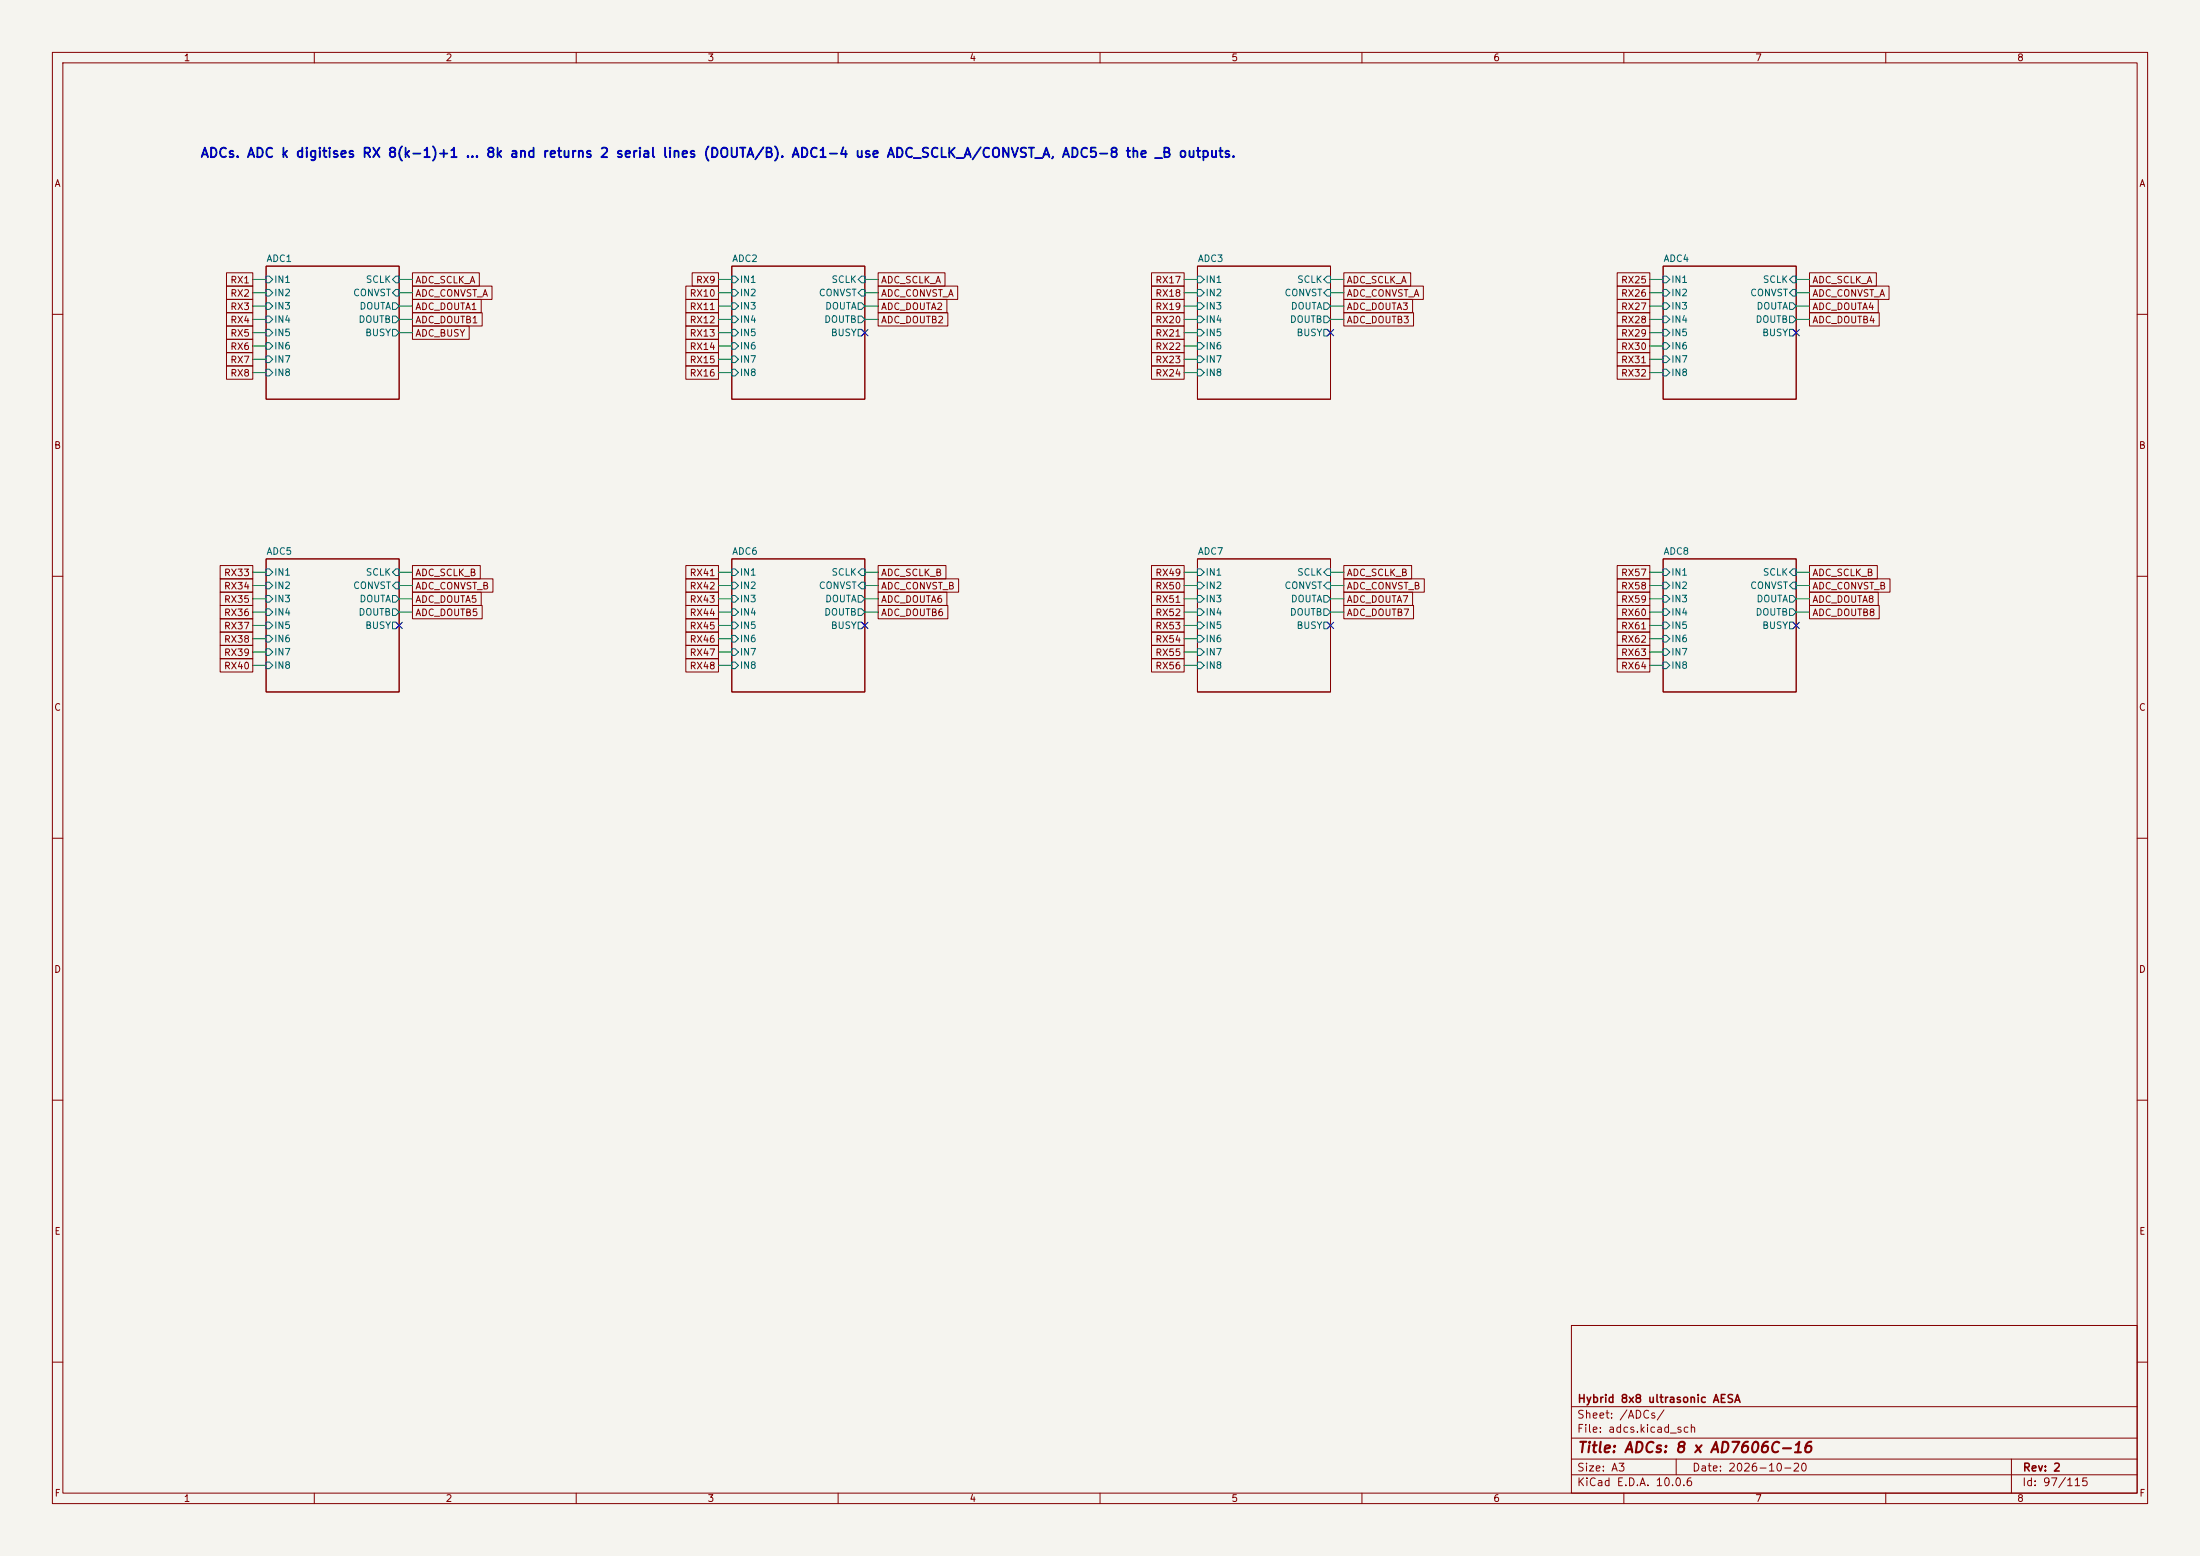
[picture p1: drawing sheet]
(kicad_sch
 (version 20260101)
 (generator "eeschema")
 (generator_version "10.0")
 (paper "A3")
 (title_block
  (title "ADCs: 8 x AD7606C-16")
  (date "2026-10-20")
  (rev "2")
  (company "Hybrid 8x8 ultrasonic AESA"))
 (lib_symbols)
 (text "ADCs. ADC k digitises RX 8(k-1)+1 ... 8k and returns 2 serial lines (DOUTA/B). ADC1-4 use ADC_SCLK_A/CONVST_A, ADC5-8 the _B outputs."
  (exclude_from_sim no)
  (at 38.10 30.48 0)
  (effects (font (size 1.8 1.8)
    (bold yes)) (justify left bottom)))
 (wire
  (pts (xy 50.80 53.34) (xy 48.26 53.34))
  (stroke (width 0) (type default)))
 (global_label "RX1"
  (shape passive)
  (at 48.26 53.34 180)
  (effects (font (size 1.27 1.27)) (justify right)))
 (wire
  (pts (xy 50.80 55.88) (xy 48.26 55.88))
  (stroke (width 0) (type default)))
 (global_label "RX2"
  (shape passive)
  (at 48.26 55.88 180)
  (effects (font (size 1.27 1.27)) (justify right)))
 (wire
  (pts (xy 50.80 58.42) (xy 48.26 58.42))
  (stroke (width 0) (type default)))
 (global_label "RX3"
  (shape passive)
  (at 48.26 58.42 180)
  (effects (font (size 1.27 1.27)) (justify right)))
 (wire
  (pts (xy 50.80 60.96) (xy 48.26 60.96))
  (stroke (width 0) (type default)))
 (global_label "RX4"
  (shape passive)
  (at 48.26 60.96 180)
  (effects (font (size 1.27 1.27)) (justify right)))
 (wire
  (pts (xy 50.80 63.50) (xy 48.26 63.50))
  (stroke (width 0) (type default)))
 (global_label "RX5"
  (shape passive)
  (at 48.26 63.50 180)
  (effects (font (size 1.27 1.27)) (justify right)))
 (wire
  (pts (xy 50.80 66.04) (xy 48.26 66.04))
  (stroke (width 0) (type default)))
 (global_label "RX6"
  (shape passive)
  (at 48.26 66.04 180)
  (effects (font (size 1.27 1.27)) (justify right)))
 (wire
  (pts (xy 50.80 68.58) (xy 48.26 68.58))
  (stroke (width 0) (type default)))
 (global_label "RX7"
  (shape passive)
  (at 48.26 68.58 180)
  (effects (font (size 1.27 1.27)) (justify right)))
 (wire
  (pts (xy 50.80 71.12) (xy 48.26 71.12))
  (stroke (width 0) (type default)))
 (global_label "RX8"
  (shape passive)
  (at 48.26 71.12 180)
  (effects (font (size 1.27 1.27)) (justify right)))
 (wire
  (pts (xy 76.20 53.34) (xy 78.74 53.34))
  (stroke (width 0) (type default)))
 (global_label "ADC_SCLK_A"
  (shape passive)
  (at 78.74 53.34 0)
  (effects (font (size 1.27 1.27)) (justify left)))
 (wire
  (pts (xy 76.20 55.88) (xy 78.74 55.88))
  (stroke (width 0) (type default)))
 (global_label "ADC_CONVST_A"
  (shape passive)
  (at 78.74 55.88 0)
  (effects (font (size 1.27 1.27)) (justify left)))
 (wire
  (pts (xy 76.20 58.42) (xy 78.74 58.42))
  (stroke (width 0) (type default)))
 (global_label "ADC_DOUTA1"
  (shape passive)
  (at 78.74 58.42 0)
  (effects (font (size 1.27 1.27)) (justify left)))
 (wire
  (pts (xy 76.20 60.96) (xy 78.74 60.96))
  (stroke (width 0) (type default)))
 (global_label "ADC_DOUTB1"
  (shape passive)
  (at 78.74 60.96 0)
  (effects (font (size 1.27 1.27)) (justify left)))
 (wire
  (pts (xy 76.20 63.50) (xy 78.74 63.50))
  (stroke (width 0) (type default)))
 (global_label "ADC_BUSY"
  (shape passive)
  (at 78.74 63.50 0)
  (effects (font (size 1.27 1.27)) (justify left)))
 (sheet
  (at 50.80 50.80)
  (size 25.40 25.40)
  (fields_autoplaced yes)
  (stroke (width 0.1524) (type solid))
  (fill (color 0 0 0 0.0000))
  (property "Sheetname" "ADC1" (at 50.80 50.09 0) (effects (font (size 1.27 1.27)
    (bold no)) (justify left bottom)))
  (property "Sheetfile" "adc.kicad_sch" (at 50.80 76.79 0) (effects (font (size 1.27 1.27)) (justify left top) (hide yes)))
  (pin "IN1" input (at 50.80 53.34 180) (effects (font (size 1.27 1.27)) (justify left)))
  (pin "IN2" input (at 50.80 55.88 180) (effects (font (size 1.27 1.27)) (justify left)))
  (pin "IN3" input (at 50.80 58.42 180) (effects (font (size 1.27 1.27)) (justify left)))
  (pin "IN4" input (at 50.80 60.96 180) (effects (font (size 1.27 1.27)) (justify left)))
  (pin "IN5" input (at 50.80 63.50 180) (effects (font (size 1.27 1.27)) (justify left)))
  (pin "IN6" input (at 50.80 66.04 180) (effects (font (size 1.27 1.27)) (justify left)))
  (pin "IN7" input (at 50.80 68.58 180) (effects (font (size 1.27 1.27)) (justify left)))
  (pin "IN8" input (at 50.80 71.12 180) (effects (font (size 1.27 1.27)) (justify left)))
  (pin "SCLK" input (at 76.20 53.34 0) (effects (font (size 1.27 1.27)) (justify right)))
  (pin "CONVST" input (at 76.20 55.88 0) (effects (font (size 1.27 1.27)) (justify right)))
  (pin "DOUTA" output (at 76.20 58.42 0) (effects (font (size 1.27 1.27)) (justify right)))
  (pin "DOUTB" output (at 76.20 60.96 0) (effects (font (size 1.27 1.27)) (justify right)))
  (pin "BUSY" output (at 76.20 63.50 0) (effects (font (size 1.27 1.27)) (justify right))))
 (wire
  (pts (xy 139.70 53.34) (xy 137.16 53.34))
  (stroke (width 0) (type default)))
 (global_label "RX9"
  (shape passive)
  (at 137.16 53.34 180)
  (effects (font (size 1.27 1.27)) (justify right)))
 (wire
  (pts (xy 139.70 55.88) (xy 137.16 55.88))
  (stroke (width 0) (type default)))
 (global_label "RX10"
  (shape passive)
  (at 137.16 55.88 180)
  (effects (font (size 1.27 1.27)) (justify right)))
 (wire
  (pts (xy 139.70 58.42) (xy 137.16 58.42))
  (stroke (width 0) (type default)))
 (global_label "RX11"
  (shape passive)
  (at 137.16 58.42 180)
  (effects (font (size 1.27 1.27)) (justify right)))
 (wire
  (pts (xy 139.70 60.96) (xy 137.16 60.96))
  (stroke (width 0) (type default)))
 (global_label "RX12"
  (shape passive)
  (at 137.16 60.96 180)
  (effects (font (size 1.27 1.27)) (justify right)))
 (wire
  (pts (xy 139.70 63.50) (xy 137.16 63.50))
  (stroke (width 0) (type default)))
 (global_label "RX13"
  (shape passive)
  (at 137.16 63.50 180)
  (effects (font (size 1.27 1.27)) (justify right)))
 (wire
  (pts (xy 139.70 66.04) (xy 137.16 66.04))
  (stroke (width 0) (type default)))
 (global_label "RX14"
  (shape passive)
  (at 137.16 66.04 180)
  (effects (font (size 1.27 1.27)) (justify right)))
 (wire
  (pts (xy 139.70 68.58) (xy 137.16 68.58))
  (stroke (width 0) (type default)))
 (global_label "RX15"
  (shape passive)
  (at 137.16 68.58 180)
  (effects (font (size 1.27 1.27)) (justify right)))
 (wire
  (pts (xy 139.70 71.12) (xy 137.16 71.12))
  (stroke (width 0) (type default)))
 (global_label "RX16"
  (shape passive)
  (at 137.16 71.12 180)
  (effects (font (size 1.27 1.27)) (justify right)))
 (wire
  (pts (xy 165.10 53.34) (xy 167.64 53.34))
  (stroke (width 0) (type default)))
 (global_label "ADC_SCLK_A"
  (shape passive)
  (at 167.64 53.34 0)
  (effects (font (size 1.27 1.27)) (justify left)))
 (wire
  (pts (xy 165.10 55.88) (xy 167.64 55.88))
  (stroke (width 0) (type default)))
 (global_label "ADC_CONVST_A"
  (shape passive)
  (at 167.64 55.88 0)
  (effects (font (size 1.27 1.27)) (justify left)))
 (wire
  (pts (xy 165.10 58.42) (xy 167.64 58.42))
  (stroke (width 0) (type default)))
 (global_label "ADC_DOUTA2"
  (shape passive)
  (at 167.64 58.42 0)
  (effects (font (size 1.27 1.27)) (justify left)))
 (wire
  (pts (xy 165.10 60.96) (xy 167.64 60.96))
  (stroke (width 0) (type default)))
 (global_label "ADC_DOUTB2"
  (shape passive)
  (at 167.64 60.96 0)
  (effects (font (size 1.27 1.27)) (justify left)))
 (no_connect
  (at 165.10 63.50))
 (sheet
  (at 139.70 50.80)
  (size 25.40 25.40)
  (fields_autoplaced yes)
  (stroke (width 0.1524) (type solid))
  (fill (color 0 0 0 0.0000))
  (property "Sheetname" "ADC2" (at 139.70 50.09 0) (effects (font (size 1.27 1.27)
    (bold no)) (justify left bottom)))
  (property "Sheetfile" "adc.kicad_sch" (at 139.70 76.79 0) (effects (font (size 1.27 1.27)) (justify left top) (hide yes)))
  (pin "IN1" input (at 139.70 53.34 180) (effects (font (size 1.27 1.27)) (justify left)))
  (pin "IN2" input (at 139.70 55.88 180) (effects (font (size 1.27 1.27)) (justify left)))
  (pin "IN3" input (at 139.70 58.42 180) (effects (font (size 1.27 1.27)) (justify left)))
  (pin "IN4" input (at 139.70 60.96 180) (effects (font (size 1.27 1.27)) (justify left)))
  (pin "IN5" input (at 139.70 63.50 180) (effects (font (size 1.27 1.27)) (justify left)))
  (pin "IN6" input (at 139.70 66.04 180) (effects (font (size 1.27 1.27)) (justify left)))
  (pin "IN7" input (at 139.70 68.58 180) (effects (font (size 1.27 1.27)) (justify left)))
  (pin "IN8" input (at 139.70 71.12 180) (effects (font (size 1.27 1.27)) (justify left)))
  (pin "SCLK" input (at 165.10 53.34 0) (effects (font (size 1.27 1.27)) (justify right)))
  (pin "CONVST" input (at 165.10 55.88 0) (effects (font (size 1.27 1.27)) (justify right)))
  (pin "DOUTA" output (at 165.10 58.42 0) (effects (font (size 1.27 1.27)) (justify right)))
  (pin "DOUTB" output (at 165.10 60.96 0) (effects (font (size 1.27 1.27)) (justify right)))
  (pin "BUSY" output (at 165.10 63.50 0) (effects (font (size 1.27 1.27)) (justify right))))
 (wire
  (pts (xy 228.60 53.34) (xy 226.06 53.34))
  (stroke (width 0) (type default)))
 (global_label "RX17"
  (shape passive)
  (at 226.06 53.34 180)
  (effects (font (size 1.27 1.27)) (justify right)))
 (wire
  (pts (xy 228.60 55.88) (xy 226.06 55.88))
  (stroke (width 0) (type default)))
 (global_label "RX18"
  (shape passive)
  (at 226.06 55.88 180)
  (effects (font (size 1.27 1.27)) (justify right)))
 (wire
  (pts (xy 228.60 58.42) (xy 226.06 58.42))
  (stroke (width 0) (type default)))
 (global_label "RX19"
  (shape passive)
  (at 226.06 58.42 180)
  (effects (font (size 1.27 1.27)) (justify right)))
 (wire
  (pts (xy 228.60 60.96) (xy 226.06 60.96))
  (stroke (width 0) (type default)))
 (global_label "RX20"
  (shape passive)
  (at 226.06 60.96 180)
  (effects (font (size 1.27 1.27)) (justify right)))
 (wire
  (pts (xy 228.60 63.50) (xy 226.06 63.50))
  (stroke (width 0) (type default)))
 (global_label "RX21"
  (shape passive)
  (at 226.06 63.50 180)
  (effects (font (size 1.27 1.27)) (justify right)))
 (wire
  (pts (xy 228.60 66.04) (xy 226.06 66.04))
  (stroke (width 0) (type default)))
 (global_label "RX22"
  (shape passive)
  (at 226.06 66.04 180)
  (effects (font (size 1.27 1.27)) (justify right)))
 (wire
  (pts (xy 228.60 68.58) (xy 226.06 68.58))
  (stroke (width 0) (type default)))
 (global_label "RX23"
  (shape passive)
  (at 226.06 68.58 180)
  (effects (font (size 1.27 1.27)) (justify right)))
 (wire
  (pts (xy 228.60 71.12) (xy 226.06 71.12))
  (stroke (width 0) (type default)))
 (global_label "RX24"
  (shape passive)
  (at 226.06 71.12 180)
  (effects (font (size 1.27 1.27)) (justify right)))
 (wire
  (pts (xy 254.00 53.34) (xy 256.54 53.34))
  (stroke (width 0) (type default)))
 (global_label "ADC_SCLK_A"
  (shape passive)
  (at 256.54 53.34 0)
  (effects (font (size 1.27 1.27)) (justify left)))
 (wire
  (pts (xy 254.00 55.88) (xy 256.54 55.88))
  (stroke (width 0) (type default)))
 (global_label "ADC_CONVST_A"
  (shape passive)
  (at 256.54 55.88 0)
  (effects (font (size 1.27 1.27)) (justify left)))
 (wire
  (pts (xy 254.00 58.42) (xy 256.54 58.42))
  (stroke (width 0) (type default)))
 (global_label "ADC_DOUTA3"
  (shape passive)
  (at 256.54 58.42 0)
  (effects (font (size 1.27 1.27)) (justify left)))
 (wire
  (pts (xy 254.00 60.96) (xy 256.54 60.96))
  (stroke (width 0) (type default)))
 (global_label "ADC_DOUTB3"
  (shape passive)
  (at 256.54 60.96 0)
  (effects (font (size 1.27 1.27)) (justify left)))
 (no_connect
  (at 254.00 63.50))
 (sheet
  (at 228.60 50.80)
  (size 25.40 25.40)
  (fields_autoplaced yes)
  (stroke (width 0.1524) (type solid))
  (fill (color 0 0 0 0.0000))
  (property "Sheetname" "ADC3" (at 228.60 50.09 0) (effects (font (size 1.27 1.27)
    (bold no)) (justify left bottom)))
  (property "Sheetfile" "adc.kicad_sch" (at 228.60 76.79 0) (effects (font (size 1.27 1.27)) (justify left top) (hide yes)))
  (pin "IN1" input (at 228.60 53.34 180) (effects (font (size 1.27 1.27)) (justify left)))
  (pin "IN2" input (at 228.60 55.88 180) (effects (font (size 1.27 1.27)) (justify left)))
  (pin "IN3" input (at 228.60 58.42 180) (effects (font (size 1.27 1.27)) (justify left)))
  (pin "IN4" input (at 228.60 60.96 180) (effects (font (size 1.27 1.27)) (justify left)))
  (pin "IN5" input (at 228.60 63.50 180) (effects (font (size 1.27 1.27)) (justify left)))
  (pin "IN6" input (at 228.60 66.04 180) (effects (font (size 1.27 1.27)) (justify left)))
  (pin "IN7" input (at 228.60 68.58 180) (effects (font (size 1.27 1.27)) (justify left)))
  (pin "IN8" input (at 228.60 71.12 180) (effects (font (size 1.27 1.27)) (justify left)))
  (pin "SCLK" input (at 254.00 53.34 0) (effects (font (size 1.27 1.27)) (justify right)))
  (pin "CONVST" input (at 254.00 55.88 0) (effects (font (size 1.27 1.27)) (justify right)))
  (pin "DOUTA" output (at 254.00 58.42 0) (effects (font (size 1.27 1.27)) (justify right)))
  (pin "DOUTB" output (at 254.00 60.96 0) (effects (font (size 1.27 1.27)) (justify right)))
  (pin "BUSY" output (at 254.00 63.50 0) (effects (font (size 1.27 1.27)) (justify right))))
 (wire
  (pts (xy 317.50 53.34) (xy 314.96 53.34))
  (stroke (width 0) (type default)))
 (global_label "RX25"
  (shape passive)
  (at 314.96 53.34 180)
  (effects (font (size 1.27 1.27)) (justify right)))
 (wire
  (pts (xy 317.50 55.88) (xy 314.96 55.88))
  (stroke (width 0) (type default)))
 (global_label "RX26"
  (shape passive)
  (at 314.96 55.88 180)
  (effects (font (size 1.27 1.27)) (justify right)))
 (wire
  (pts (xy 317.50 58.42) (xy 314.96 58.42))
  (stroke (width 0) (type default)))
 (global_label "RX27"
  (shape passive)
  (at 314.96 58.42 180)
  (effects (font (size 1.27 1.27)) (justify right)))
 (wire
  (pts (xy 317.50 60.96) (xy 314.96 60.96))
  (stroke (width 0) (type default)))
 (global_label "RX28"
  (shape passive)
  (at 314.96 60.96 180)
  (effects (font (size 1.27 1.27)) (justify right)))
 (wire
  (pts (xy 317.50 63.50) (xy 314.96 63.50))
  (stroke (width 0) (type default)))
 (global_label "RX29"
  (shape passive)
  (at 314.96 63.50 180)
  (effects (font (size 1.27 1.27)) (justify right)))
 (wire
  (pts (xy 317.50 66.04) (xy 314.96 66.04))
  (stroke (width 0) (type default)))
 (global_label "RX30"
  (shape passive)
  (at 314.96 66.04 180)
  (effects (font (size 1.27 1.27)) (justify right)))
 (wire
  (pts (xy 317.50 68.58) (xy 314.96 68.58))
  (stroke (width 0) (type default)))
 (global_label "RX31"
  (shape passive)
  (at 314.96 68.58 180)
  (effects (font (size 1.27 1.27)) (justify right)))
 (wire
  (pts (xy 317.50 71.12) (xy 314.96 71.12))
  (stroke (width 0) (type default)))
 (global_label "RX32"
  (shape passive)
  (at 314.96 71.12 180)
  (effects (font (size 1.27 1.27)) (justify right)))
 (wire
  (pts (xy 342.90 53.34) (xy 345.44 53.34))
  (stroke (width 0) (type default)))
 (global_label "ADC_SCLK_A"
  (shape passive)
  (at 345.44 53.34 0)
  (effects (font (size 1.27 1.27)) (justify left)))
 (wire
  (pts (xy 342.90 55.88) (xy 345.44 55.88))
  (stroke (width 0) (type default)))
 (global_label "ADC_CONVST_A"
  (shape passive)
  (at 345.44 55.88 0)
  (effects (font (size 1.27 1.27)) (justify left)))
 (wire
  (pts (xy 342.90 58.42) (xy 345.44 58.42))
  (stroke (width 0) (type default)))
 (global_label "ADC_DOUTA4"
  (shape passive)
  (at 345.44 58.42 0)
  (effects (font (size 1.27 1.27)) (justify left)))
 (wire
  (pts (xy 342.90 60.96) (xy 345.44 60.96))
  (stroke (width 0) (type default)))
 (global_label "ADC_DOUTB4"
  (shape passive)
  (at 345.44 60.96 0)
  (effects (font (size 1.27 1.27)) (justify left)))
 (no_connect
  (at 342.90 63.50))
 (sheet
  (at 317.50 50.80)
  (size 25.40 25.40)
  (fields_autoplaced yes)
  (stroke (width 0.1524) (type solid))
  (fill (color 0 0 0 0.0000))
  (property "Sheetname" "ADC4" (at 317.50 50.09 0) (effects (font (size 1.27 1.27)
    (bold no)) (justify left bottom)))
  (property "Sheetfile" "adc.kicad_sch" (at 317.50 76.79 0) (effects (font (size 1.27 1.27)) (justify left top) (hide yes)))
  (pin "IN1" input (at 317.50 53.34 180) (effects (font (size 1.27 1.27)) (justify left)))
  (pin "IN2" input (at 317.50 55.88 180) (effects (font (size 1.27 1.27)) (justify left)))
  (pin "IN3" input (at 317.50 58.42 180) (effects (font (size 1.27 1.27)) (justify left)))
  (pin "IN4" input (at 317.50 60.96 180) (effects (font (size 1.27 1.27)) (justify left)))
  (pin "IN5" input (at 317.50 63.50 180) (effects (font (size 1.27 1.27)) (justify left)))
  (pin "IN6" input (at 317.50 66.04 180) (effects (font (size 1.27 1.27)) (justify left)))
  (pin "IN7" input (at 317.50 68.58 180) (effects (font (size 1.27 1.27)) (justify left)))
  (pin "IN8" input (at 317.50 71.12 180) (effects (font (size 1.27 1.27)) (justify left)))
  (pin "SCLK" input (at 342.90 53.34 0) (effects (font (size 1.27 1.27)) (justify right)))
  (pin "CONVST" input (at 342.90 55.88 0) (effects (font (size 1.27 1.27)) (justify right)))
  (pin "DOUTA" output (at 342.90 58.42 0) (effects (font (size 1.27 1.27)) (justify right)))
  (pin "DOUTB" output (at 342.90 60.96 0) (effects (font (size 1.27 1.27)) (justify right)))
  (pin "BUSY" output (at 342.90 63.50 0) (effects (font (size 1.27 1.27)) (justify right))))
 (wire
  (pts (xy 50.80 109.22) (xy 48.26 109.22))
  (stroke (width 0) (type default)))
 (global_label "RX33"
  (shape passive)
  (at 48.26 109.22 180)
  (effects (font (size 1.27 1.27)) (justify right)))
 (wire
  (pts (xy 50.80 111.76) (xy 48.26 111.76))
  (stroke (width 0) (type default)))
 (global_label "RX34"
  (shape passive)
  (at 48.26 111.76 180)
  (effects (font (size 1.27 1.27)) (justify right)))
 (wire
  (pts (xy 50.80 114.30) (xy 48.26 114.30))
  (stroke (width 0) (type default)))
 (global_label "RX35"
  (shape passive)
  (at 48.26 114.30 180)
  (effects (font (size 1.27 1.27)) (justify right)))
 (wire
  (pts (xy 50.80 116.84) (xy 48.26 116.84))
  (stroke (width 0) (type default)))
 (global_label "RX36"
  (shape passive)
  (at 48.26 116.84 180)
  (effects (font (size 1.27 1.27)) (justify right)))
 (wire
  (pts (xy 50.80 119.38) (xy 48.26 119.38))
  (stroke (width 0) (type default)))
 (global_label "RX37"
  (shape passive)
  (at 48.26 119.38 180)
  (effects (font (size 1.27 1.27)) (justify right)))
 (wire
  (pts (xy 50.80 121.92) (xy 48.26 121.92))
  (stroke (width 0) (type default)))
 (global_label "RX38"
  (shape passive)
  (at 48.26 121.92 180)
  (effects (font (size 1.27 1.27)) (justify right)))
 (wire
  (pts (xy 50.80 124.46) (xy 48.26 124.46))
  (stroke (width 0) (type default)))
 (global_label "RX39"
  (shape passive)
  (at 48.26 124.46 180)
  (effects (font (size 1.27 1.27)) (justify right)))
 (wire
  (pts (xy 50.80 127.00) (xy 48.26 127.00))
  (stroke (width 0) (type default)))
 (global_label "RX40"
  (shape passive)
  (at 48.26 127.00 180)
  (effects (font (size 1.27 1.27)) (justify right)))
 (wire
  (pts (xy 76.20 109.22) (xy 78.74 109.22))
  (stroke (width 0) (type default)))
 (global_label "ADC_SCLK_B"
  (shape passive)
  (at 78.74 109.22 0)
  (effects (font (size 1.27 1.27)) (justify left)))
 (wire
  (pts (xy 76.20 111.76) (xy 78.74 111.76))
  (stroke (width 0) (type default)))
 (global_label "ADC_CONVST_B"
  (shape passive)
  (at 78.74 111.76 0)
  (effects (font (size 1.27 1.27)) (justify left)))
 (wire
  (pts (xy 76.20 114.30) (xy 78.74 114.30))
  (stroke (width 0) (type default)))
 (global_label "ADC_DOUTA5"
  (shape passive)
  (at 78.74 114.30 0)
  (effects (font (size 1.27 1.27)) (justify left)))
 (wire
  (pts (xy 76.20 116.84) (xy 78.74 116.84))
  (stroke (width 0) (type default)))
 (global_label "ADC_DOUTB5"
  (shape passive)
  (at 78.74 116.84 0)
  (effects (font (size 1.27 1.27)) (justify left)))
 (no_connect
  (at 76.20 119.38))
 (sheet
  (at 50.80 106.68)
  (size 25.40 25.40)
  (fields_autoplaced yes)
  (stroke (width 0.1524) (type solid))
  (fill (color 0 0 0 0.0000))
  (property "Sheetname" "ADC5" (at 50.80 105.97 0) (effects (font (size 1.27 1.27)
    (bold no)) (justify left bottom)))
  (property "Sheetfile" "adc.kicad_sch" (at 50.80 132.67 0) (effects (font (size 1.27 1.27)) (justify left top) (hide yes)))
  (pin "IN1" input (at 50.80 109.22 180) (effects (font (size 1.27 1.27)) (justify left)))
  (pin "IN2" input (at 50.80 111.76 180) (effects (font (size 1.27 1.27)) (justify left)))
  (pin "IN3" input (at 50.80 114.30 180) (effects (font (size 1.27 1.27)) (justify left)))
  (pin "IN4" input (at 50.80 116.84 180) (effects (font (size 1.27 1.27)) (justify left)))
  (pin "IN5" input (at 50.80 119.38 180) (effects (font (size 1.27 1.27)) (justify left)))
  (pin "IN6" input (at 50.80 121.92 180) (effects (font (size 1.27 1.27)) (justify left)))
  (pin "IN7" input (at 50.80 124.46 180) (effects (font (size 1.27 1.27)) (justify left)))
  (pin "IN8" input (at 50.80 127.00 180) (effects (font (size 1.27 1.27)) (justify left)))
  (pin "SCLK" input (at 76.20 109.22 0) (effects (font (size 1.27 1.27)) (justify right)))
  (pin "CONVST" input (at 76.20 111.76 0) (effects (font (size 1.27 1.27)) (justify right)))
  (pin "DOUTA" output (at 76.20 114.30 0) (effects (font (size 1.27 1.27)) (justify right)))
  (pin "DOUTB" output (at 76.20 116.84 0) (effects (font (size 1.27 1.27)) (justify right)))
  (pin "BUSY" output (at 76.20 119.38 0) (effects (font (size 1.27 1.27)) (justify right))))
 (wire
  (pts (xy 139.70 109.22) (xy 137.16 109.22))
  (stroke (width 0) (type default)))
 (global_label "RX41"
  (shape passive)
  (at 137.16 109.22 180)
  (effects (font (size 1.27 1.27)) (justify right)))
 (wire
  (pts (xy 139.70 111.76) (xy 137.16 111.76))
  (stroke (width 0) (type default)))
 (global_label "RX42"
  (shape passive)
  (at 137.16 111.76 180)
  (effects (font (size 1.27 1.27)) (justify right)))
 (wire
  (pts (xy 139.70 114.30) (xy 137.16 114.30))
  (stroke (width 0) (type default)))
 (global_label "RX43"
  (shape passive)
  (at 137.16 114.30 180)
  (effects (font (size 1.27 1.27)) (justify right)))
 (wire
  (pts (xy 139.70 116.84) (xy 137.16 116.84))
  (stroke (width 0) (type default)))
 (global_label "RX44"
  (shape passive)
  (at 137.16 116.84 180)
  (effects (font (size 1.27 1.27)) (justify right)))
 (wire
  (pts (xy 139.70 119.38) (xy 137.16 119.38))
  (stroke (width 0) (type default)))
 (global_label "RX45"
  (shape passive)
  (at 137.16 119.38 180)
  (effects (font (size 1.27 1.27)) (justify right)))
 (wire
  (pts (xy 139.70 121.92) (xy 137.16 121.92))
  (stroke (width 0) (type default)))
 (global_label "RX46"
  (shape passive)
  (at 137.16 121.92 180)
  (effects (font (size 1.27 1.27)) (justify right)))
 (wire
  (pts (xy 139.70 124.46) (xy 137.16 124.46))
  (stroke (width 0) (type default)))
 (global_label "RX47"
  (shape passive)
  (at 137.16 124.46 180)
  (effects (font (size 1.27 1.27)) (justify right)))
 (wire
  (pts (xy 139.70 127.00) (xy 137.16 127.00))
  (stroke (width 0) (type default)))
 (global_label "RX48"
  (shape passive)
  (at 137.16 127.00 180)
  (effects (font (size 1.27 1.27)) (justify right)))
 (wire
  (pts (xy 165.10 109.22) (xy 167.64 109.22))
  (stroke (width 0) (type default)))
 (global_label "ADC_SCLK_B"
  (shape passive)
  (at 167.64 109.22 0)
  (effects (font (size 1.27 1.27)) (justify left)))
 (wire
  (pts (xy 165.10 111.76) (xy 167.64 111.76))
  (stroke (width 0) (type default)))
 (global_label "ADC_CONVST_B"
  (shape passive)
  (at 167.64 111.76 0)
  (effects (font (size 1.27 1.27)) (justify left)))
 (wire
  (pts (xy 165.10 114.30) (xy 167.64 114.30))
  (stroke (width 0) (type default)))
 (global_label "ADC_DOUTA6"
  (shape passive)
  (at 167.64 114.30 0)
  (effects (font (size 1.27 1.27)) (justify left)))
 (wire
  (pts (xy 165.10 116.84) (xy 167.64 116.84))
  (stroke (width 0) (type default)))
 (global_label "ADC_DOUTB6"
  (shape passive)
  (at 167.64 116.84 0)
  (effects (font (size 1.27 1.27)) (justify left)))
 (no_connect
  (at 165.10 119.38))
 (sheet
  (at 139.70 106.68)
  (size 25.40 25.40)
  (fields_autoplaced yes)
  (stroke (width 0.1524) (type solid))
  (fill (color 0 0 0 0.0000))
  (property "Sheetname" "ADC6" (at 139.70 105.97 0) (effects (font (size 1.27 1.27)
    (bold no)) (justify left bottom)))
  (property "Sheetfile" "adc.kicad_sch" (at 139.70 132.67 0) (effects (font (size 1.27 1.27)) (justify left top) (hide yes)))
  (pin "IN1" input (at 139.70 109.22 180) (effects (font (size 1.27 1.27)) (justify left)))
  (pin "IN2" input (at 139.70 111.76 180) (effects (font (size 1.27 1.27)) (justify left)))
  (pin "IN3" input (at 139.70 114.30 180) (effects (font (size 1.27 1.27)) (justify left)))
  (pin "IN4" input (at 139.70 116.84 180) (effects (font (size 1.27 1.27)) (justify left)))
  (pin "IN5" input (at 139.70 119.38 180) (effects (font (size 1.27 1.27)) (justify left)))
  (pin "IN6" input (at 139.70 121.92 180) (effects (font (size 1.27 1.27)) (justify left)))
  (pin "IN7" input (at 139.70 124.46 180) (effects (font (size 1.27 1.27)) (justify left)))
  (pin "IN8" input (at 139.70 127.00 180) (effects (font (size 1.27 1.27)) (justify left)))
  (pin "SCLK" input (at 165.10 109.22 0) (effects (font (size 1.27 1.27)) (justify right)))
  (pin "CONVST" input (at 165.10 111.76 0) (effects (font (size 1.27 1.27)) (justify right)))
  (pin "DOUTA" output (at 165.10 114.30 0) (effects (font (size 1.27 1.27)) (justify right)))
  (pin "DOUTB" output (at 165.10 116.84 0) (effects (font (size 1.27 1.27)) (justify right)))
  (pin "BUSY" output (at 165.10 119.38 0) (effects (font (size 1.27 1.27)) (justify right))))
 (wire
  (pts (xy 228.60 109.22) (xy 226.06 109.22))
  (stroke (width 0) (type default)))
 (global_label "RX49"
  (shape passive)
  (at 226.06 109.22 180)
  (effects (font (size 1.27 1.27)) (justify right)))
 (wire
  (pts (xy 228.60 111.76) (xy 226.06 111.76))
  (stroke (width 0) (type default)))
 (global_label "RX50"
  (shape passive)
  (at 226.06 111.76 180)
  (effects (font (size 1.27 1.27)) (justify right)))
 (wire
  (pts (xy 228.60 114.30) (xy 226.06 114.30))
  (stroke (width 0) (type default)))
 (global_label "RX51"
  (shape passive)
  (at 226.06 114.30 180)
  (effects (font (size 1.27 1.27)) (justify right)))
 (wire
  (pts (xy 228.60 116.84) (xy 226.06 116.84))
  (stroke (width 0) (type default)))
 (global_label "RX52"
  (shape passive)
  (at 226.06 116.84 180)
  (effects (font (size 1.27 1.27)) (justify right)))
 (wire
  (pts (xy 228.60 119.38) (xy 226.06 119.38))
  (stroke (width 0) (type default)))
 (global_label "RX53"
  (shape passive)
  (at 226.06 119.38 180)
  (effects (font (size 1.27 1.27)) (justify right)))
 (wire
  (pts (xy 228.60 121.92) (xy 226.06 121.92))
  (stroke (width 0) (type default)))
 (global_label "RX54"
  (shape passive)
  (at 226.06 121.92 180)
  (effects (font (size 1.27 1.27)) (justify right)))
 (wire
  (pts (xy 228.60 124.46) (xy 226.06 124.46))
  (stroke (width 0) (type default)))
 (global_label "RX55"
  (shape passive)
  (at 226.06 124.46 180)
  (effects (font (size 1.27 1.27)) (justify right)))
 (wire
  (pts (xy 228.60 127.00) (xy 226.06 127.00))
  (stroke (width 0) (type default)))
 (global_label "RX56"
  (shape passive)
  (at 226.06 127.00 180)
  (effects (font (size 1.27 1.27)) (justify right)))
 (wire
  (pts (xy 254.00 109.22) (xy 256.54 109.22))
  (stroke (width 0) (type default)))
 (global_label "ADC_SCLK_B"
  (shape passive)
  (at 256.54 109.22 0)
  (effects (font (size 1.27 1.27)) (justify left)))
 (wire
  (pts (xy 254.00 111.76) (xy 256.54 111.76))
  (stroke (width 0) (type default)))
 (global_label "ADC_CONVST_B"
  (shape passive)
  (at 256.54 111.76 0)
  (effects (font (size 1.27 1.27)) (justify left)))
 (wire
  (pts (xy 254.00 114.30) (xy 256.54 114.30))
  (stroke (width 0) (type default)))
 (global_label "ADC_DOUTA7"
  (shape passive)
  (at 256.54 114.30 0)
  (effects (font (size 1.27 1.27)) (justify left)))
 (wire
  (pts (xy 254.00 116.84) (xy 256.54 116.84))
  (stroke (width 0) (type default)))
 (global_label "ADC_DOUTB7"
  (shape passive)
  (at 256.54 116.84 0)
  (effects (font (size 1.27 1.27)) (justify left)))
 (no_connect
  (at 254.00 119.38))
 (sheet
  (at 228.60 106.68)
  (size 25.40 25.40)
  (fields_autoplaced yes)
  (stroke (width 0.1524) (type solid))
  (fill (color 0 0 0 0.0000))
  (property "Sheetname" "ADC7" (at 228.60 105.97 0) (effects (font (size 1.27 1.27)
    (bold no)) (justify left bottom)))
  (property "Sheetfile" "adc.kicad_sch" (at 228.60 132.67 0) (effects (font (size 1.27 1.27)) (justify left top) (hide yes)))
  (pin "IN1" input (at 228.60 109.22 180) (effects (font (size 1.27 1.27)) (justify left)))
  (pin "IN2" input (at 228.60 111.76 180) (effects (font (size 1.27 1.27)) (justify left)))
  (pin "IN3" input (at 228.60 114.30 180) (effects (font (size 1.27 1.27)) (justify left)))
  (pin "IN4" input (at 228.60 116.84 180) (effects (font (size 1.27 1.27)) (justify left)))
  (pin "IN5" input (at 228.60 119.38 180) (effects (font (size 1.27 1.27)) (justify left)))
  (pin "IN6" input (at 228.60 121.92 180) (effects (font (size 1.27 1.27)) (justify left)))
  (pin "IN7" input (at 228.60 124.46 180) (effects (font (size 1.27 1.27)) (justify left)))
  (pin "IN8" input (at 228.60 127.00 180) (effects (font (size 1.27 1.27)) (justify left)))
  (pin "SCLK" input (at 254.00 109.22 0) (effects (font (size 1.27 1.27)) (justify right)))
  (pin "CONVST" input (at 254.00 111.76 0) (effects (font (size 1.27 1.27)) (justify right)))
  (pin "DOUTA" output (at 254.00 114.30 0) (effects (font (size 1.27 1.27)) (justify right)))
  (pin "DOUTB" output (at 254.00 116.84 0) (effects (font (size 1.27 1.27)) (justify right)))
  (pin "BUSY" output (at 254.00 119.38 0) (effects (font (size 1.27 1.27)) (justify right))))
 (wire
  (pts (xy 317.50 109.22) (xy 314.96 109.22))
  (stroke (width 0) (type default)))
 (global_label "RX57"
  (shape passive)
  (at 314.96 109.22 180)
  (effects (font (size 1.27 1.27)) (justify right)))
 (wire
  (pts (xy 317.50 111.76) (xy 314.96 111.76))
  (stroke (width 0) (type default)))
 (global_label "RX58"
  (shape passive)
  (at 314.96 111.76 180)
  (effects (font (size 1.27 1.27)) (justify right)))
 (wire
  (pts (xy 317.50 114.30) (xy 314.96 114.30))
  (stroke (width 0) (type default)))
 (global_label "RX59"
  (shape passive)
  (at 314.96 114.30 180)
  (effects (font (size 1.27 1.27)) (justify right)))
 (wire
  (pts (xy 317.50 116.84) (xy 314.96 116.84))
  (stroke (width 0) (type default)))
 (global_label "RX60"
  (shape passive)
  (at 314.96 116.84 180)
  (effects (font (size 1.27 1.27)) (justify right)))
 (wire
  (pts (xy 317.50 119.38) (xy 314.96 119.38))
  (stroke (width 0) (type default)))
 (global_label "RX61"
  (shape passive)
  (at 314.96 119.38 180)
  (effects (font (size 1.27 1.27)) (justify right)))
 (wire
  (pts (xy 317.50 121.92) (xy 314.96 121.92))
  (stroke (width 0) (type default)))
 (global_label "RX62"
  (shape passive)
  (at 314.96 121.92 180)
  (effects (font (size 1.27 1.27)) (justify right)))
 (wire
  (pts (xy 317.50 124.46) (xy 314.96 124.46))
  (stroke (width 0) (type default)))
 (global_label "RX63"
  (shape passive)
  (at 314.96 124.46 180)
  (effects (font (size 1.27 1.27)) (justify right)))
 (wire
  (pts (xy 317.50 127.00) (xy 314.96 127.00))
  (stroke (width 0) (type default)))
 (global_label "RX64"
  (shape passive)
  (at 314.96 127.00 180)
  (effects (font (size 1.27 1.27)) (justify right)))
 (wire
  (pts (xy 342.90 109.22) (xy 345.44 109.22))
  (stroke (width 0) (type default)))
 (global_label "ADC_SCLK_B"
  (shape passive)
  (at 345.44 109.22 0)
  (effects (font (size 1.27 1.27)) (justify left)))
 (wire
  (pts (xy 342.90 111.76) (xy 345.44 111.76))
  (stroke (width 0) (type default)))
 (global_label "ADC_CONVST_B"
  (shape passive)
  (at 345.44 111.76 0)
  (effects (font (size 1.27 1.27)) (justify left)))
 (wire
  (pts (xy 342.90 114.30) (xy 345.44 114.30))
  (stroke (width 0) (type default)))
 (global_label "ADC_DOUTA8"
  (shape passive)
  (at 345.44 114.30 0)
  (effects (font (size 1.27 1.27)) (justify left)))
 (wire
  (pts (xy 342.90 116.84) (xy 345.44 116.84))
  (stroke (width 0) (type default)))
 (global_label "ADC_DOUTB8"
  (shape passive)
  (at 345.44 116.84 0)
  (effects (font (size 1.27 1.27)) (justify left)))
 (no_connect
  (at 342.90 119.38))
 (sheet
  (at 317.50 106.68)
  (size 25.40 25.40)
  (fields_autoplaced yes)
  (stroke (width 0.1524) (type solid))
  (fill (color 0 0 0 0.0000))
  (property "Sheetname" "ADC8" (at 317.50 105.97 0) (effects (font (size 1.27 1.27)
    (bold no)) (justify left bottom)))
  (property "Sheetfile" "adc.kicad_sch" (at 317.50 132.67 0) (effects (font (size 1.27 1.27)) (justify left top) (hide yes)))
  (pin "IN1" input (at 317.50 109.22 180) (effects (font (size 1.27 1.27)) (justify left)))
  (pin "IN2" input (at 317.50 111.76 180) (effects (font (size 1.27 1.27)) (justify left)))
  (pin "IN3" input (at 317.50 114.30 180) (effects (font (size 1.27 1.27)) (justify left)))
  (pin "IN4" input (at 317.50 116.84 180) (effects (font (size 1.27 1.27)) (justify left)))
  (pin "IN5" input (at 317.50 119.38 180) (effects (font (size 1.27 1.27)) (justify left)))
  (pin "IN6" input (at 317.50 121.92 180) (effects (font (size 1.27 1.27)) (justify left)))
  (pin "IN7" input (at 317.50 124.46 180) (effects (font (size 1.27 1.27)) (justify left)))
  (pin "IN8" input (at 317.50 127.00 180) (effects (font (size 1.27 1.27)) (justify left)))
  (pin "SCLK" input (at 342.90 109.22 0) (effects (font (size 1.27 1.27)) (justify right)))
  (pin "CONVST" input (at 342.90 111.76 0) (effects (font (size 1.27 1.27)) (justify right)))
  (pin "DOUTA" output (at 342.90 114.30 0) (effects (font (size 1.27 1.27)) (justify right)))
  (pin "DOUTB" output (at 342.90 116.84 0) (effects (font (size 1.27 1.27)) (justify right)))
  (pin "BUSY" output (at 342.90 119.38 0) (effects (font (size 1.27 1.27)) (justify right))))
 (sheet_instances
  (path ""
   (page "1")))
 (embedded_fonts no))
